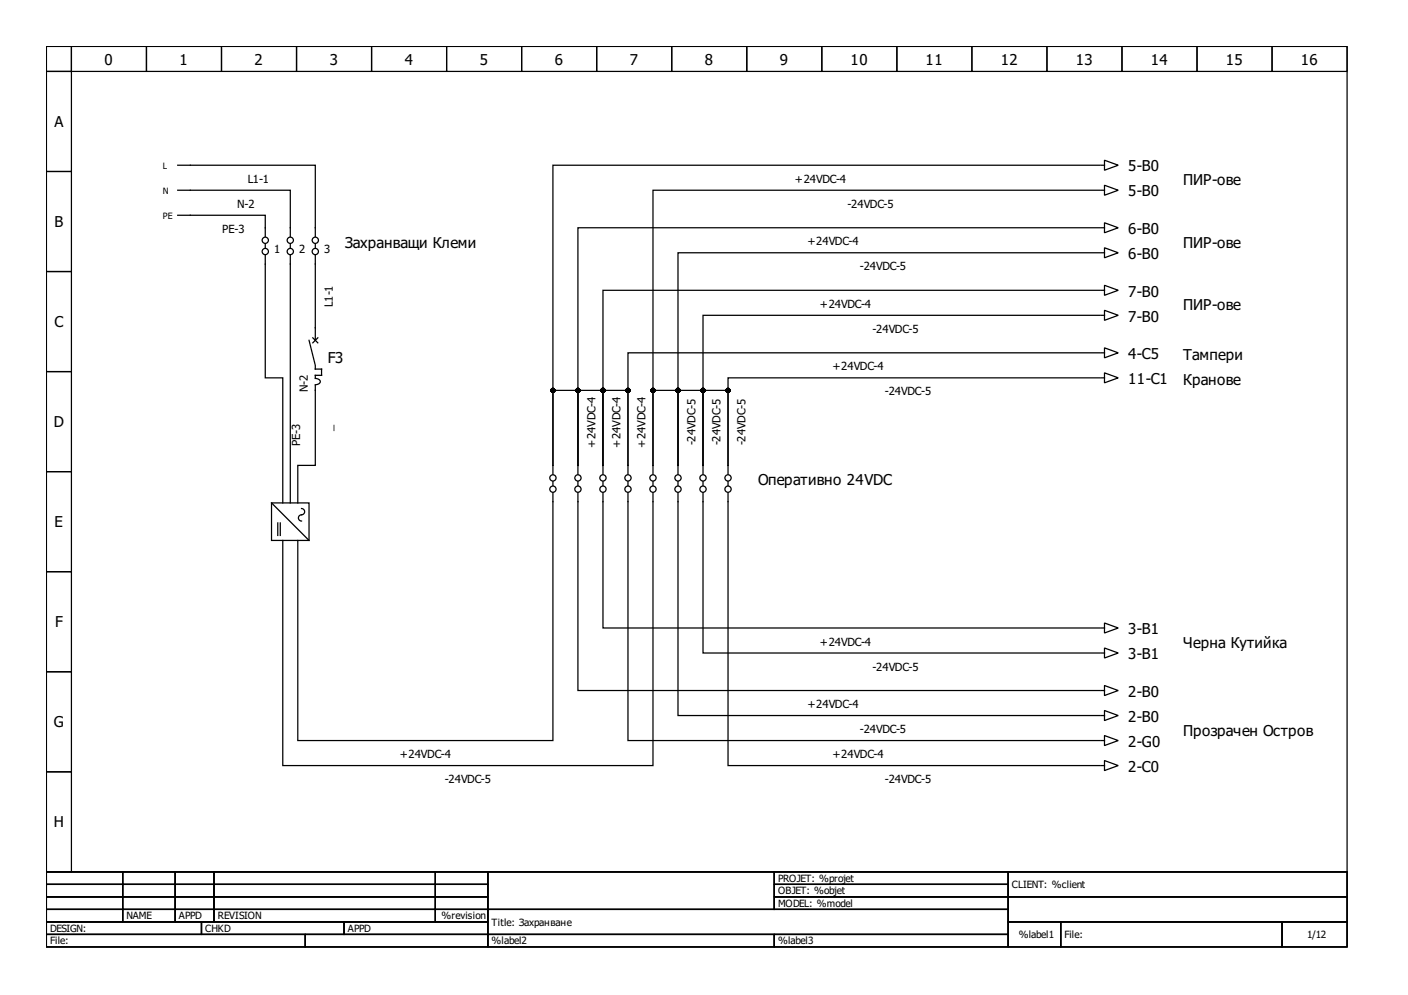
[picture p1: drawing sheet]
<svg xmlns="http://www.w3.org/2000/svg" width="297mm" height="210mm" viewBox="0 0 297 210" stroke-linecap="round" stroke-linejoin="round" font-family="sans-serif">
<g fill="none" stroke="#000" stroke-width=".26">
<path d="M9.8 9.8h274.4v174.1h-274.4zM9.8 9.8h5.3v5.3h-5.3zM9.8 15.1h5.3v21.1h-5.3zM15.1 9.8h15.8v5.3h-15.8zM30.9 9.8h15.8v5.3h-15.8zM46.7 9.8h15.9v5.3h-15.9zM62.6 9.8h15.8v5.3h-15.8zM78.4 9.8h15.8v5.3h-15.8zM94.2 9.8h15.9v5.3h-15.9zM110.1 9.8h15.8v5.3h-15.8zM125.9 9.8h15.8v5.3h-15.8zM141.7 9.8h15.8v5.3h-15.8z"/>
<path d="M157.5 9.8h15.9v5.3h-15.9zM173.4 9.8h15.8v5.3h-15.8zM189.2 9.8h15.8v5.3h-15.8zM205 9.8h15.9v5.3h-15.9zM220.9 9.8h15.8v5.3h-15.8zM236.7 9.8h15.8v5.3h-15.8zM252.5 9.8h15.9v5.3h-15.9zM268.4 9.8h15.8v5.3h-15.8zM9.8 36.2h5.3v21.1h-5.3zM37.5 34.9h29v15M232 34.9h-115.4v63.3M232.2 34.9h.8"/>
<path d="M233 39.1l2.9 1-2.9 1.1zM233 33.8l2.9 1.1-2.9 1zM9.8 57.3h5.3v21.1h-5.3zM37.5 40.1h23.7v9.8M37.5 45.4h18.5v4.5M56 53.9v25.8h3.7v26.4M56 51.5v.8M61.2 53.9v52.2M61.2 51.5v.8M66.5 53.9v17.9M66.5 51.5v.8M232 48h-110.1v50.2"/>
<path d="M232 40.1h-94.2v58.1M232 53.3h-89v44.9M232.2 40.1h.8M232.2 53.3h.8M232.2 48h.8M233 52.3l2.9 1-2.9 1.1zM233 47l2.9 1-2.9 1.1zM9.8 78.4h5.3v21.1h-5.3zM65.2 71.8l1.3 5.3v.8h1.3v1.3h-1.3v.5M66 71.3l1 1M66.5 79.8a.79 .79 0 0 1 1 1l-.6 .3-.4 .1M67 71.3l-1 1"/>
<path d="M232 79.7h-78.4v18.5M232 74.4h-99.5v23.8M232 66.5h-83.7v31.7M232 61.2h-104.8v37M232.2 61.2h.8M232.2 66.5h.8M232.2 79.7h.8M232.2 74.4h.8M233 60.2l2.9 1-2.9 1.1zM233 65.5l2.9 1-2.9 1.1zM233 78.7l2.9 1-2.9 1.1zM233 73.4l2.9 1-2.9 1.1z"/>
<path d="M9.8 99.5h5.3v21.1h-5.3zM66.5 81.3v16.9h-3.7v7.9M116.6 98.2v1.8M116.6 98.2v-15.9h5.3v15.9M121.9 98.2v1.8M121.9 98.2v-15.9h5.3v15.9M127.2 98.2v1.8M127.2 98.2v-15.9h5.3v15.9M132.5 98.2v1.8M137.8 98.2v1.8M137.8 98.2v-15.9h5.2v15.9M143 98.2v-15.9h5.3v15.9"/>
<path d="M143 98.2v1.8M148.3 98.2v-15.9h5.3v15.9M148.3 98.2v1.8M153.6 98.2v1.8M57.3 106.1h7.9v7.9h-7.9zM57.3 106.1l7.9 7.9M58.6 110.3v2.7M59.1 110.3v2.7M63.6 107.3a.7 .7 0 0 1 .7 .8 .7 .7 0 0 1-.9 .6 .66 .66 0 0 0-.4 .7 .66 .66 0 0 0 .6 .5M116.6 104v52.2h-53.8v-42.2M116.6 101.6v.8M121.9 104v41.7h110.1"/>
<path d="M121.9 101.6v.8M127.2 104v28.5h104.8M127.2 101.6v.8M132.5 104v52.2h99.5M132.5 101.6v.8M137.8 104v57.5h-78.1v-47.5M137.8 101.6v.8M143 104v46.9h89M143 101.6v.8M148.3 104v33.8h83.7M148.3 101.6v.8M153.6 104v57.5h78.4"/>
<path d="M153.6 101.6v.8M9.8 120.6h5.3v21.1h-5.3zM232.2 132.5h.8M232.2 137.8h.8M233 131.4l2.9 1.1-2.9 1zM233 136.7l2.9 1.1-2.9 1zM9.8 141.7h5.3v21.1h-5.3zM232.2 145.7h.8M232.2 156.2h.8M232.2 150.9h.8M233 144.6l2.9 1.1-2.9 1zM233 155.2l2.9 1-2.9 1.1z"/>
<path d="M233 149.9l2.9 1-2.9 1.1zM9.8 162.8h5.3v21.1h-5.3zM232.2 161.5h.8M233 160.4l2.9 1.1-2.9 1.1zM9.8 183.9h274.4v15.9h-274.4zM9.8 183.9h16.1v2.7h-16.1zM9.8 186.6h16.1v2.6h-16.1zM9.8 189.2h16.1v2.6h-16.1zM9.8 191.8h16.1v2.7h-16.1zM9.8 194.5h32.7v2.6h-32.7zM9.8 197.1h54.6v2.7h-54.6zM25.9 183.9h11.1v2.7h-11.1z"/>
<path d="M25.9 186.6h11.1v2.6h-11.1zM25.9 189.2h11.1v2.6h-11.1zM25.9 191.8h11.1v2.7h-11.1zM37 183.9h8.1v2.7h-8.1zM37 186.6h8.1v2.6h-8.1zM37 189.2h8.1v2.6h-8.1zM37 191.8h8.1v2.7h-8.1zM42.5 194.5h30.1v2.6h-30.1zM45.1 183.9h46.7v2.7h-46.7zM45.1 186.6h46.7v2.6h-46.7zM45.1 189.2h46.7v2.6h-46.7zM45.1 191.8h46.7v2.7h-46.7z"/>
<path d="M64.4 197.1h38.5v2.7h-38.5zM72.6 194.5h30.3v2.6h-30.3zM91.8 183.9h11.1v2.7h-11.1zM91.8 186.6h11.1v2.6h-11.1zM91.8 189.2h11.1v2.6h-11.1zM91.8 191.8h11.1v2.7h-11.1zM102.9 183.9h60.4v7.9h-60.4zM102.9 191.8h109.8v5.3h-109.8zM102.9 197.1h60.4v2.7h-60.4zM163.3 183.9h49.4v2.7h-49.4zM163.3 186.6h49.4v2.6h-49.4zM163.3 189.2h49.4v2.6h-49.4z"/>
<path d="M163.3 197.1h49.4v2.7h-49.4zM212.7 183.9h71.5v5.3h-71.5zM212.7 189.2h71.5v5.3h-71.5zM212.7 194.5h11.1v5.3h-11.1zM223.8 194.5h46.7v5.3h-46.7zM270.5 194.5h13.7v5.3h-13.7z"/>
<circle cx="56" cy="50.7" r=".66"/>
<circle cx="56" cy="53.1" r=".66"/>
<circle cx="61.2" cy="50.7" r=".66"/>
<circle cx="61.2" cy="53.1" r=".66"/>
<circle cx="66.5" cy="50.7" r=".66"/>
<circle cx="66.5" cy="53.1" r=".66"/>
<circle cx="116.6" cy="100.8" r=".66"/>
<circle cx="116.6" cy="103.2" r=".66"/>
<circle cx="121.9" cy="100.8" r=".66"/>
<circle cx="121.9" cy="103.2" r=".66"/>
<circle cx="127.2" cy="100.8" r=".66"/>
<circle cx="127.2" cy="103.2" r=".66"/>
<circle cx="132.5" cy="100.8" r=".66"/>
<circle cx="132.5" cy="103.2" r=".66"/>
<circle cx="137.8" cy="100.8" r=".66"/>
<circle cx="137.8" cy="103.2" r=".66"/>
<circle cx="143" cy="100.8" r=".66"/>
<circle cx="143" cy="103.2" r=".66"/>
<circle cx="148.3" cy="100.8" r=".66"/>
<circle cx="148.3" cy="103.2" r=".66"/>
<circle cx="153.6" cy="100.8" r=".66"/>
<circle cx="153.6" cy="103.2" r=".66"/>
</g>
<g fill="#000" stroke="#000" stroke-width=".26">
<circle cx="116.6" cy="82.3" r=".4"/>
<circle cx="121.9" cy="82.3" r=".4"/>
<circle cx="127.2" cy="82.3" r=".4"/>
<circle cx="132.5" cy="82.3" r=".4"/>
<circle cx="137.8" cy="82.3" r=".4"/>
<circle cx="143" cy="82.3" r=".4"/>
<circle cx="148.3" cy="82.3" r=".4"/>
<circle cx="153.6" cy="82.3" r=".4"/>
</g>
<g font-size="3.2">
<text x="22.1" y="13.6">0</text>
<text x="37.9" y="13.6">1</text>
<text x="53.7" y="13.6">2</text>
<text x="69.6" y="13.6">3</text>
<text x="85.4" y="13.6">4</text>
<text x="101.2" y="13.6">5</text>
<text x="117" y="13.6">6</text>
<text x="132.9" y="13.6">7</text>
<text x="148.7" y="13.6">8</text>
<text x="164.5" y="13.6">9</text>
<text x="179.4" y="13.6">10</text>
<text x="195.3" y="13.6">11</text>
<text x="211.1" y="13.6">12</text>
<text x="226.9" y="13.6">13</text>
<text x="242.8" y="13.6">14</text>
<text x="258.6" y="13.6">15</text>
<text x="274.4" y="13.6">16</text>
<text x="11.5" y="26.8">A</text>
<text x="238" y="41.5">5-B0</text>
<text x="238" y="36.2">5-B0</text>
<text x="249.6" y="39.1">ПИР-ове</text>
<text x="11.5" y="47.9">B</text>
<text x="72.8" y="52.3">Захранващи Клеми</text>
<text x="238" y="49.4">6-B0</text>
<text x="249.6" y="52.3">ПИР-ове</text>
<text x="238" y="54.6">6-B0</text>
<text x="238" y="62.6">7-B0</text>
<text x="249.6" y="65.5">ПИР-ове</text>
<text x="11.5" y="69">C</text>
<text x="238" y="67.8">7-B0</text>
<text x="69.2" y="76.6">F3</text>
<text x="238" y="75.8">4-C5</text>
<text x="249.6" y="76">Тампери</text>
<text x="238" y="81">11-C1</text>
<text x="249.6" y="81.3">Кранове</text>
<text x="11.4" y="90.1">D</text>
<text x="159.9" y="102.4">Оперативно 24VDC</text>
<text x="11.5" y="111.2">E</text>
<text x="11.6" y="132.3">F</text>
<text x="238" y="133.8">3-B1</text>
<text x="249.6" y="136.7">Черна Кутийка</text>
<text x="238" y="139.1">3-B1</text>
<text x="238" y="147">2-B0</text>
<text x="11.4" y="153.5">G</text>
<text x="238" y="152.3">2-B0</text>
<text x="249.6" y="155.2">Прозрачен Остров</text>
<text x="238" y="157.5">2-G0</text>
<text x="238" y="162.8">2-C0</text>
<text x="11.4" y="174.6">H</text>
</g>
<g font-size="2.4">
<text x="52.3" y="38.5">L1-1</text>
<text x="167.7" y="38.5">+24VDC-4</text>
<text x="50" y="43.8">N-2</text>
<text x="178.8" y="43.8">-24VDC-5</text>
<text x="46.9" y="49.1">PE-3</text>
<text x="57.8" y="53.3">1</text>
<text x="63.1" y="53.3">2</text>
<text x="68.4" y="53.3">3</text>
<text x="170.3" y="51.7">+24VDC-4</text>
<text x="181.4" y="57">-24VDC-5</text>
<text x="70.2" y="64.7" transform="rotate(-90 70.2 64.7)">L1-1</text>
<text x="173" y="64.9">+24VDC-4</text>
<text x="184.1" y="70.2">-24VDC-5</text>
<text x="64.9" y="82.7" transform="rotate(-90 64.9 82.7)">N-2</text>
<text x="175.6" y="78.1">+24VDC-4</text>
<text x="186.7" y="83.4">-24VDC-5</text>
<text x="63.4" y="94.1" transform="rotate(-90 63.4 94.1)">PE-3</text>
<text x="70.2" y="90.9" transform="rotate(-90 70.2 90.9)">_</text>
<text x="125.6" y="94.5" transform="rotate(-90 125.6 94.5)">+24VDC-4</text>
<text x="130.9" y="94.5" transform="rotate(-90 130.9 94.5)">+24VDC-4</text>
<text x="136.2" y="94.5" transform="rotate(-90 136.2 94.5)">+24VDC-4</text>
<text x="146.7" y="94" transform="rotate(-90 146.7 94)">-24VDC-5</text>
<text x="152" y="94" transform="rotate(-90 152 94)">-24VDC-5</text>
<text x="157.3" y="94" transform="rotate(-90 157.3 94)">-24VDC-5</text>
<text x="173" y="136.2">+24VDC-4</text>
<text x="184.1" y="141.5">-24VDC-5</text>
<text x="170.3" y="149.4">+24VDC-4</text>
<text x="181.4" y="154.6">-24VDC-5</text>
<text x="84.3" y="159.9">+24VDC-4</text>
<text x="175.6" y="159.9">+24VDC-4</text>
<text x="93.8" y="165.2">-24VDC-5</text>
<text x="186.7" y="165.2">-24VDC-5</text>
</g>
<g font-size="2.1">
<text x="164.1" y="186">PROJET: %projet</text>
<text x="164.1" y="188.7">OBJET: %objet</text>
<text x="164.1" y="191.3">MODEL: %model</text>
<text x="213.5" y="187.4">CLIENT: %client</text>
<text x="10.6" y="196.6">DESIGN:</text>
<text x="26.7" y="194">NAME</text>
<text x="37.8" y="194">APPD</text>
<text x="43.3" y="196.6">CHKD</text>
<text x="45.9" y="194">REVISION</text>
<text x="73.4" y="196.6">APPD</text>
<text x="93.2" y="194">%revision</text>
<text x="103.7" y="195.3">Title: Захранване</text>
<text x="214.9" y="197.9">%label1</text>
<text x="224.6" y="197.9">File:</text>
<text x="275.7" y="197.9">1/12</text>
<text x="10.6" y="199.2">File:</text>
<text x="103.7" y="199.2">%label2</text>
<text x="164.1" y="199.2">%label3</text>
</g>
<g font-size="1.8">
<text x="34.3" y="35.6">L</text>
<text x="34.3" y="40.9">N</text>
<text x="34.3" y="46.2">PE</text>
</g>
</svg>
